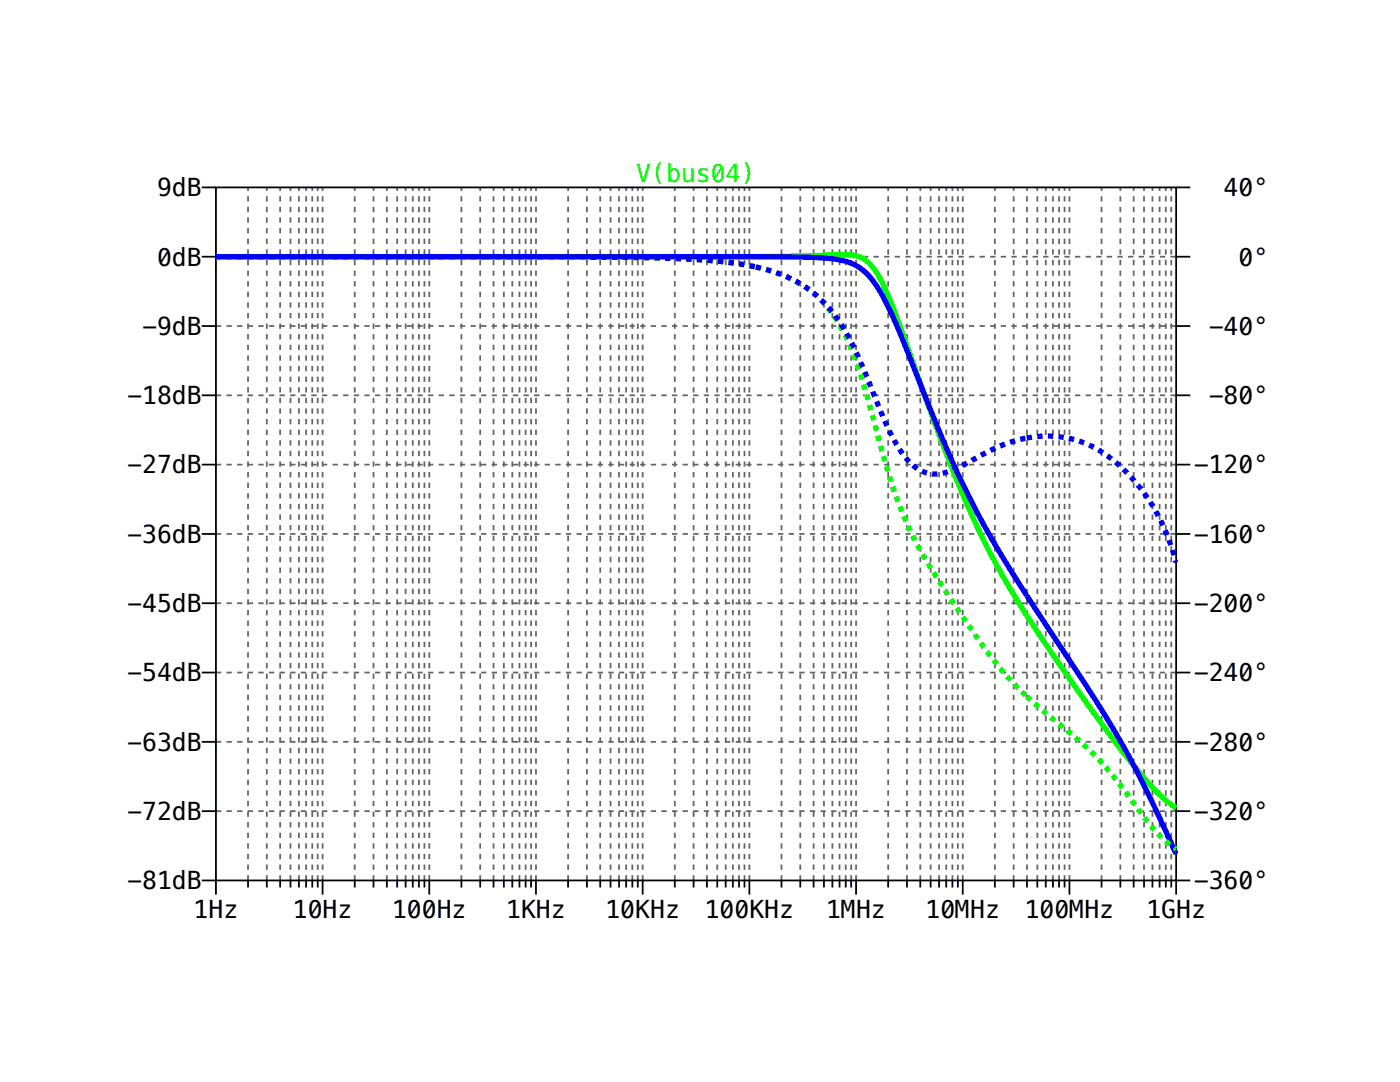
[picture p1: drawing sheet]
<svg xmlns="http://www.w3.org/2000/svg" width="279mm" height="216mm" viewBox="0 0 279 216" stroke-linecap="round" stroke-linejoin="round" font-family="sans-serif">
<g fill="none" stroke="#000" stroke-width=".35">
<path d="M40.3 37.4h2.8M43.1 37.4h191.6v138.3h-191.6zM234.7 37.4h2.8M40.3 51.2h2.8M234.7 51.2h2.8M40.3 78.9h2.8M40.3 65.1h2.8M234.7 78.9h2.8M234.7 65.1h2.8M40.3 92.7h2.8M234.7 92.7h2.8M40.3 106.5h2.8"/>
<path d="M234.7 106.5h2.8M40.3 134.2h2.8M40.3 120.4h2.8M234.7 134.2h2.8M234.7 120.4h2.8M40.3 148h2.8M234.7 148h2.8M40.3 175.7h2.8v2.8M40.3 161.9h2.8M49.5 175.7v1.4M53.2 175.7v1.4M55.9 175.7v1.4"/>
<path d="M58 175.7v1.4M59.7 175.7v1.4M61.1 175.7v1.4M62.3 175.7v1.4M63.4 175.7v1.4M64.4 175.7v2.8M70.8 175.7v1.4M74.5 175.7v1.4M77.2 175.7v1.4M79.3 175.7v1.4M81 175.7v1.4M82.4 175.7v1.4"/>
<path d="M83.6 175.7v1.4M84.7 175.7v1.4M85.7 175.7v2.8M92.1 175.7v1.4M95.8 175.7v1.4M98.5 175.7v1.4M100.6 175.7v1.4M102.2 175.7v1.4M103.7 175.7v1.4M104.9 175.7v1.4M106 175.7v1.4M107 175.7v2.8"/>
<path d="M113.4 175.7v1.4M117.1 175.7v1.4M119.8 175.7v1.4M121.9 175.7v1.4M123.5 175.7v1.4M125 175.7v1.4M126.2 175.7v1.4M127.3 175.7v1.4M128.3 175.7v2.8M134.7 175.7v1.4M138.4 175.7v1.4M141.1 175.7v1.4"/>
<path d="M143.1 175.7v1.4M144.8 175.7v1.4M146.3 175.7v1.4M147.5 175.7v1.4M148.6 175.7v1.4M149.6 175.7v2.8M156 175.7v1.4M159.7 175.7v1.4M162.4 175.7v1.4M164.4 175.7v1.4M166.1 175.7v1.4M167.5 175.7v1.4"/>
<path d="M168.8 175.7v1.4M169.9 175.7v1.4M170.8 175.7v2.8M177.3 175.7v1.4M181 175.7v1.4M183.7 175.7v1.4M185.7 175.7v1.4M187.4 175.7v1.4M188.8 175.7v1.4M190.1 175.7v1.4M191.2 175.7v1.4M192.1 175.7v2.8"/>
<path d="M198.5 175.7v1.4M202.3 175.7v1.4M205 175.7v1.4M207 175.7v1.4M208.7 175.7v1.4M210.1 175.7v1.4M211.4 175.7v1.4M212.5 175.7v1.4M213.4 175.7v2.8M219.8 175.7v1.4M223.6 175.7v1.4M226.2 175.7v1.4"/>
<path d="M228.3 175.7v1.4M230 175.7v1.4M231.4 175.7v1.4M232.7 175.7v1.4M233.7 175.7v1.4M234.7 161.9h2.8M237.5 175.7h-2.8v2.8"/>
</g>
<g fill="none" stroke="#646464" stroke-width=".35" stroke-dasharray="1.1 1.1" stroke-linecap="butt">
<path d="M43.1 51.2h191.6M43.1 78.9h191.6M43.1 65.1h191.6M43.1 92.7h191.6M43.1 106.5h191.6M43.1 134.2h191.6M43.1 120.4h191.6M43.1 148h191.6M43.1 161.9h191.6M49.5 175.7v-138.3M53.2 175.7v-138.3M55.9 175.7v-138.3"/>
<path d="M58 175.7v-138.3M59.7 175.7v-138.3M61.1 175.7v-138.3M62.3 175.7v-138.3M63.4 175.7v-138.3M64.4 175.7v-138.3M70.8 175.7v-138.3M74.5 175.7v-138.3M77.2 175.7v-138.3M79.3 175.7v-138.3M81 175.7v-138.3M82.4 175.7v-138.3"/>
<path d="M83.6 175.7v-138.3M84.7 175.7v-138.3M85.7 175.7v-138.3M92.1 175.7v-138.3M95.8 175.7v-138.3M98.5 175.7v-138.3M100.6 175.7v-138.3M102.2 175.7v-138.3M103.7 175.7v-138.3M104.9 175.7v-138.3M106 175.7v-138.3M107 175.7v-138.3"/>
<path d="M113.4 175.7v-138.3M117.1 175.7v-138.3M119.8 175.7v-138.3M121.9 175.7v-138.3M123.5 175.7v-138.3M125 175.7v-138.3M126.2 175.7v-138.3M127.3 175.7v-138.3M128.3 175.7v-138.3M134.7 175.7v-138.3M138.4 175.7v-138.3M141.1 175.7v-138.3"/>
<path d="M143.1 175.7v-138.3M144.8 175.7v-138.3M146.3 175.7v-138.3M147.5 175.7v-138.3M148.6 175.7v-138.3M149.6 175.7v-138.3M156 175.7v-138.3M159.7 175.7v-138.3M162.4 175.7v-138.3M164.4 175.7v-138.3M166.1 175.7v-138.3M167.5 175.7v-138.3"/>
<path d="M168.8 175.7v-138.3M169.9 175.7v-138.3M170.8 175.7v-138.3M177.3 175.7v-138.3M181 175.7v-138.3M183.7 175.7v-138.3M185.7 175.7v-138.3M187.4 175.7v-138.3M188.8 175.7v-138.3M190.1 175.7v-138.3M191.2 175.7v-138.3M192.1 175.7v-138.3"/>
<path d="M198.5 175.7v-138.3M202.3 175.7v-138.3M205 175.7v-138.3M207 175.7v-138.3M208.7 175.7v-138.3M210.1 175.7v-138.3M211.4 175.7v-138.3M212.5 175.7v-138.3M213.4 175.7v-138.3M219.8 175.7v-138.3M223.6 175.7v-138.3M226.2 175.7v-138.3"/>
<path d="M228.3 175.7v-138.3M230 175.7v-138.3M231.4 175.7v-138.3M232.7 175.7v-138.3M233.7 175.7v-138.3"/>
</g>
<path d="M43.1 51.2h105.2l15.7-.3a26.1 26.1 0 0 1 7.3 .3 7.8 7.8 0 0 1 4.2 4.2 158.3 158.3 0 0 1 7.3 18.6l4.2 11.7a177.8 177.8 0 0 0 15.8 33.7l4.7 7.3 6.4 9.3 5.9 8.4 5.1 6.7a49.3 49.3 0 0 0 9.4 9.8l.4 .3" fill="none" stroke="#0f0" stroke-width="1.1" stroke-linecap="butt"/>
<path d="M43.1 51.2l118.4 .1a24.5 24.5 0 0 1 8.9 1.5 13.9 13.9 0 0 1 6 6.7 301.1 301.1 0 0 1 9.3 22.4 194.8 194.8 0 0 0 21.8 40.9l10.6 16.1 5.6 9.1 5.1 9.6 5.9 12.8" fill="none" stroke="#00f" stroke-width="1.1" stroke-linecap="butt"/>
<path d="M43.1 51.2h53.6M96.7 51.2l24.7 .1 13.2 .3 9.4 .6 6.8 1.1M150.8 53.3a24 24 0 0 1 18.3 14.6 116.6 116.6 0 0 1 6 18.7 94 94 0 0 0 8.1 22.3l3.8 6.5 6.4 9.6a79.5 79.5 0 0 0 11.5 14M204.9 139l7.7 6.5a68.6 68.6 0 0 1 14.5 15.9 29.7 29.7 0 0 0 7.6 8" fill="none" stroke="#0f0" stroke-width="1.1" stroke-dasharray="1.1 1.1" stroke-linecap="butt"/>
<path d="M43.1 51.2h53.6M96.7 51.2l24.7 .1 13.2 .3 9.4 .6 6.8 1.1M150.8 53.3a25.4 25.4 0 0 1 18.8 14.4 242.1 242.1 0 0 1 7.2 16.8 23.6 23.6 0 0 0 5.5 8.5 7.1 7.1 0 0 0 8.1 .7l3.4-1.8a34 34 0 0 1 11.1-4.5M204.9 87.4a20.9 20.9 0 0 1 19.6 6.5 38.4 38.4 0 0 1 10.2 18.3" fill="none" stroke="#00f" stroke-width="1.1" stroke-dasharray="1.1 1.1" stroke-linecap="butt"/>
<g font-size="4.9">
<text x="31.3" y="39.2">9dB</text>
<text x="244.2" y="39.2">40°</text>
<text x="31.3" y="53">0dB</text>
<text x="247.2" y="53">0°</text>
<text x="28.4" y="66.8">-9dB</text>
<text x="241.2" y="66.8">-40°</text>
<text x="25.4" y="80.6">-18dB</text>
<text x="241.2" y="80.6">-80°</text>
<text x="25.4" y="94.5">-27dB</text>
<text x="238.3" y="94.5">-120°</text>
<text x="25.4" y="108.3">-36dB</text>
<text x="238.3" y="108.3">-160°</text>
<text x="25.4" y="122.1">-45dB</text>
<text x="238.3" y="122.1">-200°</text>
<text x="25.4" y="136">-54dB</text>
<text x="238.3" y="136">-240°</text>
<text x="25.4" y="149.8">-63dB</text>
<text x="238.3" y="149.8">-280°</text>
<text x="25.4" y="163.6">-72dB</text>
<text x="238.3" y="163.6">-320°</text>
<text x="25.4" y="177.4">-81dB</text>
<text x="238.3" y="177.4">-360°</text>
<text x="38.6" y="183.1">1Hz</text>
<text x="58.4" y="183.1">10Hz</text>
<text x="78.2" y="183.1">100Hz</text>
<text x="101" y="183.1">1KHz</text>
<text x="120.8" y="183.1">10KHz</text>
<text x="140.6" y="183.1">100KHz</text>
<text x="164.9" y="183.1">1MHz</text>
<text x="184.7" y="183.1">10MHz</text>
<text x="204.5" y="183.1">100MHz</text>
<text x="228.8" y="183.1">1GHz</text>
</g>
<text font-size="4.9" fill="#0f0" x="127" y="36.3">V(bus04)</text>
</svg>
